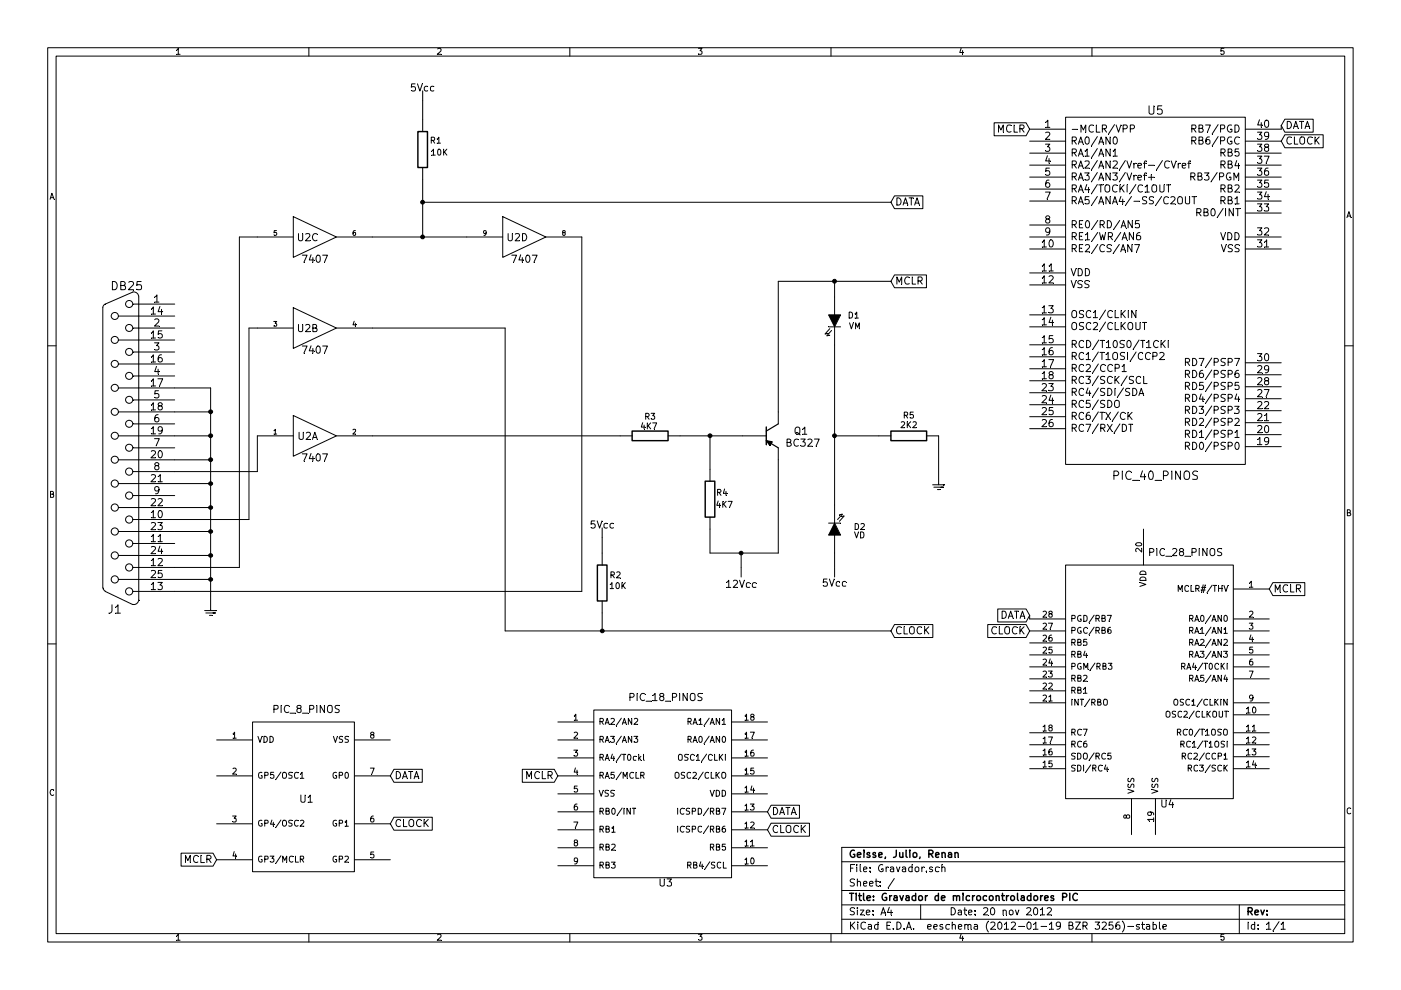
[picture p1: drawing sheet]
EESchema Schematic File Version 2  date 20/11/2012 00:46:13
LIBS:BIBSCH
EELAYER 25  0
EELAYER END
$Descr A4 11700 8267
encoding utf-8
Sheet 1 1
Title "Gravador de microcontroladores PIC"
Date "20 nov 2012"
Rev ""
Comp "Geisse, Julio, Renan"
Comment1 ""
Comment2 ""
Comment3 ""
Comment4 ""
$EndDescr
Connection ~ 1760 4840
Wire Wire Line
	1460 4840 1760 4840
Connection ~ 3530 1690
Connection ~ 3530 1980
Wire Wire Line
	3530 1500 3530 1980
Wire Wire Line
	2150 1980 2000 1980
Wire Wire Line
	2000 1980 2000 4740
Wire Wire Line
	2000 4740 1460 4740
Wire Wire Line
	2150 3640 2150 3940
Wire Wire Line
	2150 3940 1460 3940
Wire Wire Line
	10700 1050 10700 1080
Connection ~ 5030 5270
Wire Wire Line
	5030 5120 5030 5270
Wire Wire Line
	4220 2740 4220 5270
Wire Wire Line
	4220 2740 3110 2740
Wire Wire Line
	7840 3640 7840 4040
Connection ~ 1760 4440
Wire Wire Line
	1460 4440 1760 4440
Connection ~ 1760 4040
Wire Wire Line
	1460 4040 1760 4040
Connection ~ 1760 3640
Wire Wire Line
	1460 3640 1760 3640
Wire Wire Line
	1760 5090 1760 3240
Wire Wire Line
	1760 3240 1460 3240
Wire Wire Line
	6970 4620 6970 4740
Wire Wire Line
	5930 4420 5930 4620
Wire Wire Line
	5930 4620 6500 4620
Wire Wire Line
	6500 4620 6500 3840
Connection ~ 6970 3640
Wire Wire Line
	7340 3640 6970 3640
Wire Wire Line
	6970 2350 6970 2480
Wire Wire Line
	6500 3440 6500 2350
Wire Wire Line
	5680 3640 6200 3640
Wire Wire Line
	6970 4220 6970 2880
Wire Wire Line
	5930 3920 5930 3640
Connection ~ 5930 3640
Wire Wire Line
	3110 3640 5180 3640
Wire Wire Line
	6190 4740 6190 4620
Connection ~ 6190 4620
Wire Wire Line
	1460 3440 1760 3440
Connection ~ 1760 3440
Wire Wire Line
	1460 3840 1760 3840
Connection ~ 1760 3840
Wire Wire Line
	1460 4240 1760 4240
Connection ~ 1760 4240
Wire Wire Line
	1460 4640 1760 4640
Connection ~ 1760 4640
Wire Wire Line
	6500 2350 7440 2350
Connection ~ 6970 2350
Wire Wire Line
	4220 5270 7440 5270
Wire Wire Line
	5030 4490 5030 4620
Wire Wire Line
	3530 840  3530 1000
Wire Wire Line
	7440 1690 3530 1690
Wire Wire Line
	8600 5140 8600 5170
Wire Wire Line
	1460 4340 2080 4340
Wire Wire Line
	2080 4340 2080 2740
Wire Wire Line
	2080 2740 2150 2740
Wire Wire Line
	3110 1980 3900 1980
Wire Wire Line
	1460 4940 4860 4940
Wire Wire Line
	4860 4940 4860 1980
$Comp
L 7407 U2
U 4 1
P 4390 1980
F 0 "U2" H 4320 1970 60  0000 C CNN
F 1 "7407" H 4380 1790 60  0000 C CNN
	4    4390 1980
	1    0    0    -1  
$EndComp
$Comp
L 7407 U2
U 1 1
P 2640 3640
F 0 "U2" H 2570 3630 60  0000 C CNN
F 1 "7407" H 2630 3450 60  0000 C CNN
	1    2640 3640
	1    0    0    -1  
$EndComp
$Comp
L 7407 U2
U 2 1
P 2640 2740
F 0 "U2" H 2570 2730 60  0000 C CNN
F 1 "7407" H 2630 2550 60  0000 C CNN
	2    2640 2740
	1    0    0    -1  
$EndComp
$Comp
L 7407 U2
U 3 1
P 2640 1980
F 0 "U2" H 2570 1970 60  0000 C CNN
F 1 "7407" H 2630 1790 60  0000 C CNN
	3    2640 1980
	1    0    0    -1  
$EndComp
$Comp
L DB25 J1
U 1 1
P 1010 3740
F 0 "J1" H 1060 5090 70  0000 C CNN
F 1 "DB25" H 960 2390 70  0000 C CNN
	1    1010 3740
	-1   0    0    1   
$EndComp
Text GLabel 10600 4920 2    60   Input ~ 0
MCLR
Text GLabel 8600 5140 0    60   Input ~ 0
DATA
Text GLabel 8600 5270 0    60   Input ~ 0
CLOCK
Text GLabel 10700 1180 2    60   Input ~ 0
CLOCK
Text GLabel 10700 1050 2    60   Input ~ 0
DATA
Text GLabel 8600 1080 0    60   Input ~ 0
MCLR
Text GLabel 6410 6780 2    60   Input ~ 0
DATA
Text GLabel 4660 6480 0    60   Input ~ 0
MCLR
Text GLabel 6410 6930 2    60   Input ~ 0
CLOCK
Text GLabel 3260 6480 2    60   Input ~ 0
DATA
Text GLabel 1810 7180 0    60   Input ~ 0
MCLR
Text GLabel 3260 6880 2    60   Input ~ 0
CLOCK
$Comp
L VDD .2
U 1 1
P 5030 4490
F 0 ".2" H 5080 4490 60  0001 C CNN
F 1 "5Vcc" H 5030 4590 60  0000 C CNN
	1    5030 4490
	-1   0    0    -1  
$EndComp
$Comp
L VDD .1
U 1 1
P 3530 840
F 0 ".1" H 3580 840 60  0001 C CNN
F 1 "5Vcc" H 3530 940 60  0000 C CNN
	1    3530 840 
	-1   0    0    -1  
$EndComp
$Comp
L VDD .4
U 1 1
P 6970 4740
F 0 ".4" H 7020 4740 60  0001 C CNN
F 1 "5Vcc" H 6970 4870 60  0000 C CNN
	1    6970 4740
	1    0    0    1   
$EndComp
$Comp
L VDD .3
U 1 1
P 6190 4740
F 0 ".3" H 6240 4740 60  0001 C CNN
F 1 "12Vcc" H 6190 4880 60  0000 C CNN
	1    6190 4740
	1    0    0    1   
$EndComp
$Comp
L TERRA GND1
U 1 1
P 1760 5100
F 0 "GND1" H 1770 5160 50  0001 C CNN
F 1 "TERRA" H 1760 5010 50  0001 C CNN
	1    1760 5100
	1    0    0    -1  
$EndComp
$Comp
L TERRA GND2
U 1 1
P 7840 4050
F 0 "GND2" H 7850 4110 50  0001 C CNN
F 1 "TERRA" H 7840 3960 50  0001 C CNN
	1    7840 4050
	1    0    0    -1  
$EndComp
$Comp
L RES R2
U 1 1
P 5030 4870
F 0 "R2" H 5140 4930 50  0000 C CNN
F 1 "10K" H 5160 4840 50  0000 C CNN
	1    5030 4870
	1    0    0    -1  
$EndComp
Text GLabel 7440 2350 2    60   Input ~ 0
MCLR
Text GLabel 7440 1690 2    60   Input ~ 0
DATA
Text GLabel 7440 5270 2    60   Input ~ 0
CLOCK
$Comp
L PIC_8_PINOS U1
U 1 1
P 2560 6680
F 0 "U1" H 2560 6680 60  0000 C CNN
F 1 "PIC_8_PINOS" H 2560 7430 60  0000 C CNN
	1    2560 6680
	1    0    0    -1  
$EndComp
$Comp
L PIC_40_PINOS U5
U 1 1
P 9650 2430
F 0 "U5" H 9650 3930 70  0000 C CNN
F 1 "PIC_40_PINOS" H 9650 880 70  0000 C CNN
	1    9650 2430
	1    0    0    -1  
$EndComp
$Comp
L PIC_28_PINOS U4
U 1 1
P 9550 5820
F 0 "U4" H 9750 4920 60  0000 C CNN
F 1 "PIC_28_PINOS" H 9900 7020 60  0000 C CNN
	1    9550 5820
	1    0    0    -1  
$EndComp
$Comp
L PIC_18_PINOS U3
U 1 1
P 5560 6630
F 0 "U3" H 5560 5880 60  0000 C CNN
F 1 "PIC_18_PINOS" H 5560 7430 60  0000 C CNN
	1    5560 6630
	1    0    0    -1  
$EndComp
$Comp
L TR_PNP Q1
U 1 1
P 6400 3640
F 0 "Q1" H 6750 3600 60  0000 R CNN
F 1 "BC327" H 6850 3700 60  0000 R CNN
	1    6400 3640
	1    0    0    1   
$EndComp
$Comp
L LED D2
U 1 1
P 6970 4420
F 0 "D2" V 6990 4210 50  0000 C CNN
F 1 "VD" V 6920 4210 50  0000 C CNN
	1    6970 4420
	0    -1   -1   0   
$EndComp
$Comp
L LED D1
U 1 1
P 6970 2680
F 0 "D1" V 6930 2840 50  0000 C CNN
F 1 "VM" V 7020 2850 50  0000 C CNN
	1    6970 2680
	0    1    1    0   
$EndComp
$Comp
L RES R1
U 1 1
P 3530 1250
F 0 "R1" H 3640 1320 50  0000 C CNN
F 1 "10K" H 3670 1220 50  0000 C CNN
	1    3530 1250
	1    0    0    -1  
$EndComp
$Comp
L RES R5
U 1 1
P 7590 3640
F 0 "R5" V 7760 3640 50  0000 C CNN
F 1 "2K2" V 7680 3640 50  0000 C CNN
	1    7590 3640
	0    -1   -1   0   
$EndComp
$Comp
L RES R3
U 1 1
P 5430 3640
F 0 "R3" V 5590 3640 50  0000 C CNN
F 1 "4K7" V 5510 3650 50  0000 C CNN
	1    5430 3640
	0    -1   -1   0   
$EndComp
$Comp
L RES R4
U 1 1
P 5930 4170
F 0 "R4" H 6030 4220 50  0000 C CNN
F 1 "4K7" H 6050 4120 50  0000 C CNN
	1    5930 4170
	1    0    0    -1  
$EndComp
$EndSCHEMATC
